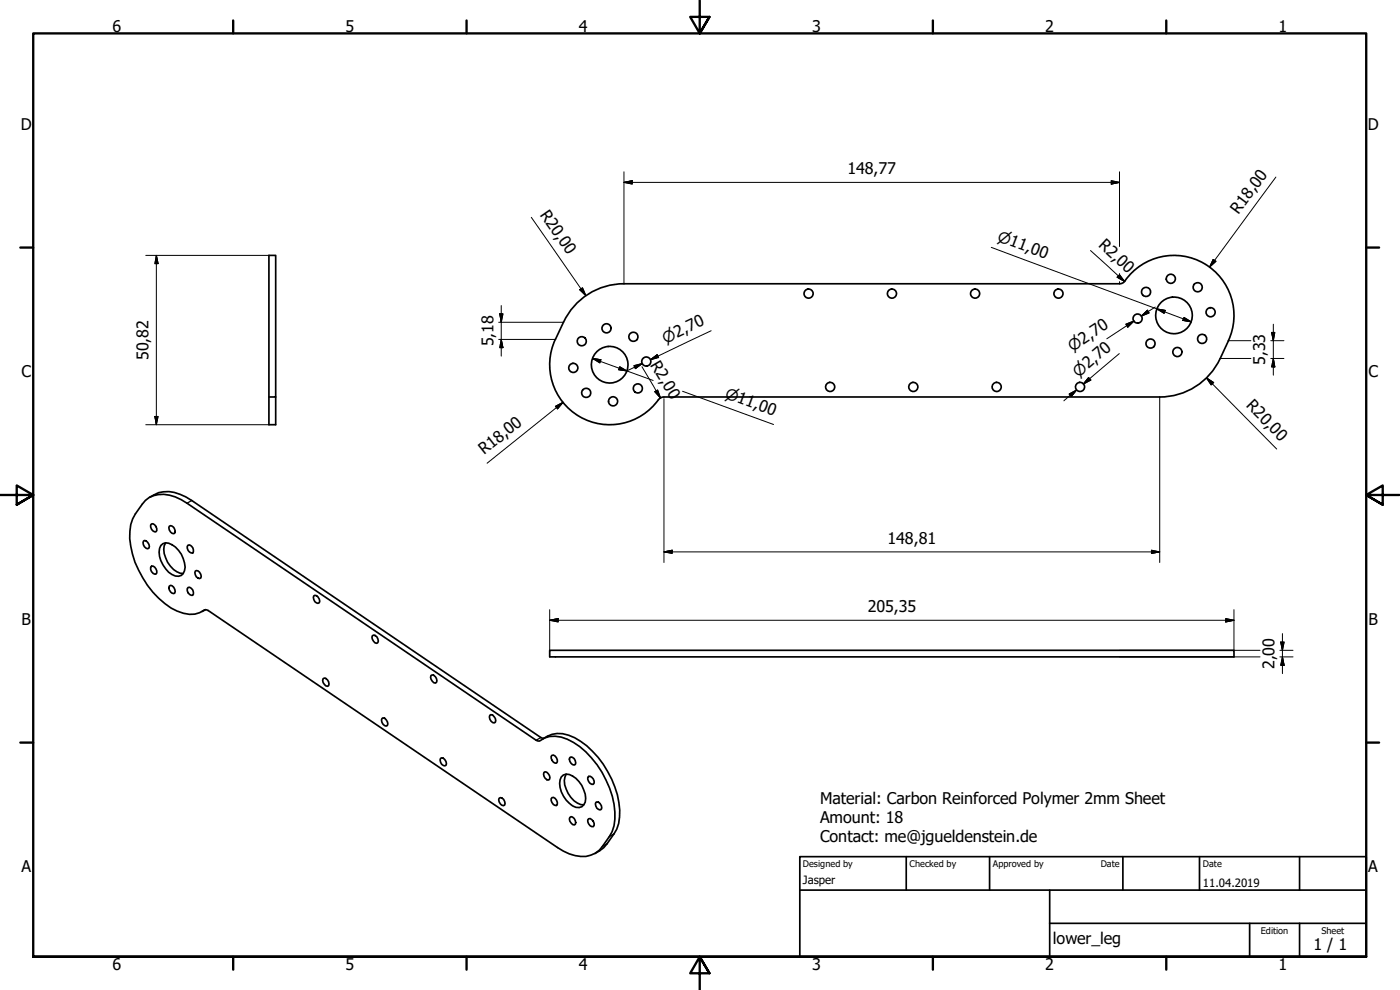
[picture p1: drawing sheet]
<svg xmlns="http://www.w3.org/2000/svg" width="420mm" height="297mm" viewBox="0 0 420 297" stroke-linecap="round" stroke-linejoin="round" font-family="sans-serif">
<!-- layer: Visible (ISO) -->
<g fill="none" stroke="#000" stroke-width=".51">
<path d="M169.1 96.7l-2.4 5.1M187.2 85.1a20 20 0 0 0-18.1 11.6M187.3 85.1l149.5-.1a4 4 0 0 0 1.8-2 18 18 0 0 1 23.5-3.5 18 18 0 0 1 6.5 22.7M80.7 119.1h2v-42.5h-2v50.8h2v-8.3M166.7 101.8a18 18 0 0 0 7.4 23.3 18 18 0 0 0 23.8-5.4l1.3-.6M366.2 107.6a20 20 0 0 1-18.1 11.5h-148.8M368.7 102.2l-2.5 5.4M43.6 150.2a8.5 8.5 0 0 1 9-1.1l3.5 1.9 104.8 71.1 .9 .3a7.8 7.8 0 0 1 8.4-.6 27 27 0 0 1 13.6 17.1 14.9 14.9 0 0 1-3 15.1 7.9 7.9 0 0 1-9.9 2.2l-3.6-1.9-104.8-71.1-.8-.3a7.9 7.9 0 0 1-8.5 .5 27.3 27.3 0 0 1-14-19.5 13.3 13.3 0 0 1 3.5-12.6zM44.9 149.2a9.6 9.6 0 0 1 10.9-.1l106.5 72.2 .8 .2M45.5 157.2a1.56 1.56 0 0 1 1.3 2.4 1.56 1.56 0 0 1-1.3-2.4zM50.8 157.9l.4-.2a1.64 1.64 0 0 1 1.3 2.2l-.4 .2a1.71 1.71 0 0 1-1.3-2.2zM43.1 162.4l.3-.2a1.82 1.82 0 0 1 1.3 2.3l-.4 .1a1.74 1.74 0 0 1-1.2-2.2z"/>
<path d="M45.5 169.9a1.56 1.56 0 0 1 1.3 2.4 1.56 1.56 0 0 1-1.3-2.4zM48.3 163.7a2.34 2.34 0 0 1 3.3-.3 7.9 7.9 0 0 1 3.8 7.8 2.24 2.24 0 0 1-3.8 1.2 8.3 8.3 0 0 1-3.7-7.8zM49.7 162.9a6.4 6.4 0 0 0 1.4 6.9 5.1 5.1 0 0 0 3.9 2.3M50.8 175.9l.4-.3a1.74 1.74 0 0 1 1.3 2.3l-.4 .2a1.71 1.71 0 0 1-1.3-2.2zM56.5 176.3a1.56 1.56 0 0 1 1.3 2.3 1.56 1.56 0 0 1-1.3-2.3zM56.5 163.6a1.56 1.56 0 0 1 1.3 2.3 1.56 1.56 0 0 1-1.3-2.3zM58.6 171.4l.3-.2a1.71 1.71 0 0 1 1.4 2.2l-.4 .2a1.64 1.64 0 0 1-1.3-2.2zM94.2 178.8l.3-.2a1.71 1.71 0 0 1 1.3 2.2l-.4 .2a1.64 1.64 0 0 1-1.2-2.2zM61.7 182.9l-1.1 .6M111.8 190.7l.3-.2a1.51 1.51 0 0 1 1 2.5 1.82 1.82 0 0 1-1.3-2.3zM165 195.1h205.3v2h-205.3zM97 203.6l.3-.2a1.74 1.74 0 0 1 1.3 2.3l-.3 .2a1.82 1.82 0 0 1-1.3-2.3z"/>
<path d="M114.6 215.6l.3-.2a1.82 1.82 0 0 1 1.4 2.3l-.4 .2a1.72 1.72 0 0 1-1.3-2.3zM129.3 202.7l.4-.2a1.51 1.51 0 0 1 1 2.5 1.82 1.82 0 0 1-1.4-2.3zM147 214.6l.3-.2a1.82 1.82 0 0 1 1.4 2.3l-.4 .2a1.74 1.74 0 0 1-1.3-2.3zM132.2 227.6l.3-.2a1.71 1.71 0 0 1 1.4 2.2l-.4 .2a1.64 1.64 0 0 1-1.3-2.2zM149.8 239.5l.4-.2a1.64 1.64 0 0 1 1.2 2.2l-.3 .2a1.71 1.71 0 0 1-1.3-2.2zM162.9 221.7a8.5 8.5 0 0 1 9.6-.4 27.8 27.8 0 0 1 13.5 21.8 10.9 10.9 0 0 1-1.7 7.1 12 12 0 0 1-5.7 5.9M163.3 231.8l.3-.2a1.82 1.82 0 0 1 1.3 2.3l-.4 .1a1.74 1.74 0 0 1-1.2-2.2zM165.7 226.6a1.56 1.56 0 0 1 1.3 2.4 1.59 1.59 0 0 1-1.3-2.4zM165.7 239.3a1.56 1.56 0 0 1 1.3 2.4 1.59 1.59 0 0 1-1.3-2.4zM168.5 233.1a2.34 2.34 0 0 1 3.3-.3 8 8 0 0 1 3.8 7.9 2.32 2.32 0 0 1-3.8 1.1 8.3 8.3 0 0 1-3.7-7.8zM169.9 232.3a6.4 6.4 0 0 0 1.4 7 5.1 5.1 0 0 0 3.9 2.2M171 227.3l.4-.2a1.64 1.64 0 0 1 1.3 2.2l-.4 .2a1.71 1.71 0 0 1-1.3-2.2z"/>
<path d="M176.7 233a1.56 1.56 0 0 1 1.4 2.3 1.59 1.59 0 0 1-1.4-2.3zM171 245.3l.4-.3a1.74 1.74 0 0 1 1.3 2.3l-.4 .2a1.8 1.8 0 0 1-1.3-2.2zM176.7 245.7a1.56 1.56 0 0 1 1.4 2.3 1.59 1.59 0 0 1-1.4-2.3zM178.8 240.8l.3-.2a1.71 1.71 0 0 1 1.4 2.2l-.4 .2a1.64 1.64 0 0 1-1.3-2.2z"/>
<circle cx="182" cy="98.5" r="1.37"/>
<circle cx="242.7" cy="88.1" r="1.37"/>
<circle cx="267.7" cy="88.1" r="1.37"/>
<circle cx="292.6" cy="88.1" r="1.37"/>
<circle cx="317.7" cy="88.1" r="1.37"/>
<circle cx="341.4" cy="95.6" r="1.37"/>
<circle cx="343.9" cy="87.6" r="1.37"/>
<circle cx="351.4" cy="83.6" r="1.37"/>
<circle cx="352.3" cy="94.6" r="5.5"/>
<circle cx="359.4" cy="86.2" r="1.37"/>
<circle cx="363.3" cy="93.7" r="1.37"/>
<circle cx="172.1" cy="110.4" r="1.37"/>
<circle cx="174.6" cy="102.4" r="1.37"/>
<circle cx="175.9" cy="117.9" r="1.37"/>
<circle cx="183" cy="109.4" r="5.5"/>
<circle cx="190.1" cy="101" r="1.37"/>
<circle cx="191.4" cy="116.5" r="1.37"/>
<circle cx="194" cy="108.5" r="1.37"/>
<circle cx="249.1" cy="116.1" r="1.37"/>
<circle cx="274.1" cy="116.1" r="1.37"/>
<circle cx="299.1" cy="116.1" r="1.37"/>
<circle cx="324.1" cy="116.1" r="1.37"/>
<circle cx="345.3" cy="103.1" r="1.37"/>
<circle cx="353.3" cy="105.6" r="1.37"/>
<circle cx="360.8" cy="101.7" r="1.37"/>
<circle cx="184" cy="120.4" r="1.37"/>
</g>
<!-- layer: Visible Narrow (ISO) -->
<path d="M57.5 150.2l-1.4 .8M61.5 183l-.2 .1M162.3 221.3l-1.4 .8M182.2 253.2l-1.4 .8M184.3 250.2l-1.4 .8" fill="none" stroke="#000" stroke-width=".38"/>
<!-- layer: Border (ISO) -->
<g fill="none" stroke="#000" stroke-width=".7">
<path d="M70 6.1v3.9M140 6.1v3.9M210 0v10l-2.9-4.9h5.8l-2.9 4.9 2.9-4.9M280 6.1v3.9M350 6.1v3.9M6.1 74.3h3.9M410 74.3h3.9M0 148.5h10l-5-2.8v5.7l5-2.9-5 2.9M420 148.5h-10l5-2.8v5.7l-5-2.9 5 2.9M6.1 222.8h3.9M410 222.8h3.9M10 287.1v-277.1h400v277.1h-400h400"/>
<path d="M70 287.1v3.8M140 287.1v3.8M212.9 292l-2.9-4.9 2.9 4.9h-5.8l2.9-4.9v9.9M280 287.1v3.8M350 287.1v3.8"/>
</g>
<!-- layer: Title (ISO) -->
<path d="M240 257h170v30.1h-170zM272 257v10.1M297 257v10.1M337 257v10.1M360 257v10.1M390 257v10.1M240 267.1h170M315 277h95M315 267.1v20M375 277v10.1M390 277v10.1" fill="none" stroke="#000" stroke-width=".51"/>
<!-- layer: Dimension (ISO) -->
<g fill="none" stroke="#000" stroke-width=".3">
<path d="M187.3 54.7l2.4-.5v1zM187.3 54.7h148.7M187.3 51.5v33.6M333.5 54.2l2.5 .5-2.5 .5zM336 51.5v22.5M382.9 53.1l-19.9 27M43.8 76.6h36.9M46.9 76.6l.5 2.5h-.9zM46.9 76.6v50.8M159.4 65.2l16.4 23.5M297.5 74.2l60 22.4M327.3 75.2l10.2 9.2"/>
<path d="M364.1 77.8l.8 .6-1.9 1.7zM149.7 96.7h19.4M150 94.2h.9l-.5 2.5zM150.4 91.7v15.2M174 86.9l.8-.6 1 2.4zM213.4 99.2l-18.2 8.7 1.8-.5M336 82.4l1.5 2-2.2-1.2zM336 82.1v.4M336 84.5v.6M337.9 97.3l2.4-1-1.8 1.9zM338.2 97.7l2.1-1.4-8.1 5.3M342.5 94.9l1.9-1.8 .5 .8z"/>
<path d="M346.7 92.1l-4.2 2.8M347.2 92.7l2.5 .4-.3 .9zM355.3 95.2l2.2 1.4-2.5-.5zM381.6 99.7h1l-.5 2.5zM382.1 97.3v15.3M149.7 101.8h17M150.4 101.8l.5 2.5h-.9zM177.9 107.6l2.4 .3-.3 1zM177.9 107.6l18.1 6.6M186 110l2.2 1.3-2.5-.4zM190.2 109.7l2.5-.6-2 1.5zM192.7 110l5.5 9.4"/>
<path d="M192.7 109.1l-4.5 2.1M196.5 117.5l.9-.5 .8 2.4zM197.4 106.9l-2.2 1 2-1.5 .3 .7M199.3 119.6v49.2M204.9 117.4l27.3 10M320.9 118.2l2.2-1.2-1.6 2zM323.1 117l-3.8 3.3M326.7 113.3l.7 .7-2.3 1.2zM335.9 106.1l-10.8 9.1 1.9-1.5M348 119.1v49.7M362.1 113.4l2.1 1.4-.7 .7zM362.1 113.4l21.1 21.3"/>
<path d="M366.2 107.6h9.2M368.7 102.2h6.7M381.4 102.2h3.9M381.4 107.6h3.9M382.1 107.6l.5 2.5h-1zM43.8 127.4h36.9M46.5 125h.9l-.5 2.4zM166.7 121.9l2.3-1.2-1.7 2zM169 120.7l-22.8 18.3M199.3 165.6l2.4-.5v.9zM199.3 165.6h148.7M345.6 165.1l2.4 .5-2.4 .4z"/>
<path d="M165 186.1l2.5-.5v1zM165 186.1h205.3M165 182.9v12.2M336 197.1h42.1M336 195.1h42.1M367.9 185.6l2.4 .5-2.4 .5zM370.3 182.9v12.2M384.1 197.1h3.9M384.1 195.1h3.9M384.4 192.6h1l-.5 2.5zM384.9 197.1l.5 2.5h-1zM384.9 190.1v12"/>
</g>
<g fill="#000" stroke="#000" stroke-width=".3">
<path d="M187.3 54.7l2.4-.5zM187.3 54.7l2.4-.5v1zM333.5 55.2l2.5-.5zM333.5 54.2l2.5 .5-2.5 .5zM46.9 76.6l.5 2.5zM46.9 76.6l.5 2.5h-.9zM364.1 77.8l-1.1 2.3zM364.1 77.8l.8 .6-1.9 1.7zM150 94.2l.4 2.5zM150 94.2h.9l-.5 2.5zM174 86.9l1.8 1.8zM174 86.9l.8-.6 1 2.4z"/>
<path d="M335.3 83.2l2.2 1.2zM336 82.4l1.5 2-2.2-1.2zM338.5 98.2l1.8-1.9zM337.9 97.3l2.4-1-1.8 1.9zM342.5 94.9l1.9-1.8zM342.5 94.9l1.9-1.8 .5 .8zM347.2 92.7l2.5 .4zM347.2 92.7l2.5 .4-.3 .9zM355 96.1l2.5 .5zM355.3 95.2l2.2 1.4-2.5-.5zM381.6 99.7l.5 2.5zM381.6 99.7h1l-.5 2.5z"/>
<path d="M150.4 101.8l.5 2.5zM150.4 101.8l.5 2.5h-.9zM177.9 107.6l2.4 .3zM177.9 107.6l2.4 .3-.3 1zM185.7 110.9l2.5 .4zM186 110l2.2 1.3-2.5-.4zM190.7 110.6l2-1.5zM190.2 109.7l2.5-.6-2 1.5zM196.5 117.5l1.7 1.9zM196.5 117.5l.9-.5 .8 2.4zM195.2 107.9l2-1.5zM195.2 107.9l2-1.5 .5 .9z"/>
<path d="M323.1 117l-1.6 2zM320.9 118.2l2.2-1.2-1.6 2zM326.7 113.3l-1.6 1.9zM326.7 113.3l.7 .7-2.3 1.2zM362.1 113.4l2.1 1.4zM362.1 113.4l2.1 1.4-.7 .7zM382.1 107.6l.5 2.5zM382.1 107.6l.5 2.5h-1zM46.5 125l.4 2.4zM46.5 125h.9l-.5 2.4zM169 120.7l-1.7 2zM166.7 121.9l2.3-1.2-1.7 2z"/>
<path d="M199.3 165.6l2.4-.5zM199.3 165.6l2.4-.5v.9zM345.6 166l2.4-.4zM345.6 165.1l2.4 .5-2.4 .4zM165 186.1l2.5-.5zM165 186.1l2.5-.5v1zM367.9 186.6l2.4-.5zM367.9 185.6l2.4 .5-2.4 .5zM384.4 192.6l.5 2.5zM384.4 192.6h1l-.5 2.5zM384.9 197.1l.5 2.5zM384.9 197.1l.5 2.5h-1z"/>
</g>
<g font-size="4.8">
<text x="33.7" y="9.6">6</text>
<text x="103.7" y="9.6">5</text>
<text x="173.7" y="9.6">4</text>
<text x="243.7" y="9.6">3</text>
<text x="313.7" y="9.6">2</text>
<text x="383.7" y="9.6">1</text>
<text x="6.2" y="38.9">D</text>
<text x="410.5" y="38.9">D</text>
<text x="254.3" y="52.3">148,77</text>
<text x="161.9" y="64.4" transform="rotate(55 161.9 64.4)">R20,00</text>
<text x="371.7" y="64.4" transform="rotate(-54 371.7 64.4)">R18,00</text>
<text x="329.5" y="73.9" transform="rotate(43 329.5 73.9)">R2,00</text>
<text x="44.6" y="108" transform="rotate(-90 44.6 108)">50,82</text>
<text x="148.1" y="103.9" transform="rotate(-90 148.1 103.9)">5,18</text>
<text x="6.4" y="113.1">C</text>
<text x="195.1" y="109.5" transform="rotate(59 195.1 109.5)">R2,00</text>
<text x="379.7" y="109.6" transform="rotate(-90 379.7 109.6)">5,33</text>
<text x="410.7" y="113.1">C</text>
<text x="373.8" y="121.9" transform="rotate(45 373.8 121.9)">R20,00</text>
<text x="145.3" y="136.6" transform="rotate(-39 145.3 136.6)">R18,00</text>
<text x="266.4" y="163.2">148,81</text>
<text x="260.4" y="183.7">205,35</text>
<text x="6.4" y="187.4">B</text>
<text x="410.7" y="187.4">B</text>
<text x="382.5" y="200.8" transform="rotate(-90 382.5 200.8)">2,00</text>
<text x="246.1" y="241.1">Material: Carbon Reinforced Polymer 2mm Sheet</text>
<text x="246.1" y="246.8">Amount: 18</text>
<text x="246.1" y="252.6">Contact: me@jgueldenstein.de</text>
<text x="6.4" y="261.7">A</text>
<text x="410.7" y="261.7">A</text>
<text x="316" y="283.4">lower_leg</text>
<text x="394.2" y="285">1 / 1</text>
<text x="33.7" y="290.9">6</text>
<text x="103.7" y="290.9">5</text>
<text x="173.7" y="290.9">4</text>
<text x="243.7" y="290.9">3</text>
<text x="313.7" y="290.9">2</text>
<text x="383.7" y="290.9">1</text>
</g>
<g font-size="4.6">
<text x="299" y="72.2" transform="rotate(20 299 72.2)">⌀11,00</text>
<text x="199.7" y="103.1" transform="rotate(-25 199.7 103.1)">⌀2,70</text>
<text x="321.9" y="105.6" transform="rotate(-33 321.9 105.6)">⌀2,70</text>
<text x="323.7" y="113.3" transform="rotate(-40 323.7 113.3)">⌀2,70</text>
<text x="217.3" y="119.4" transform="rotate(20 217.3 119.4)">⌀11,00</text>
</g>
<g font-size="3.4">
<text x="241" y="265.4">Jasper</text>
<text x="361" y="266">11.04.2019</text>
</g>
<g font-size="2.7">
<text x="241" y="260.1">Designed by</text>
<text x="273" y="260.1">Checked by</text>
<text x="298" y="260.1">Approved by</text>
<text x="330.3" y="260">Date</text>
<text x="361" y="260">Date</text>
<text x="378.4" y="280.1">Edition</text>
<text x="396.6" y="280.1">Sheet</text>
</g>
</svg>
